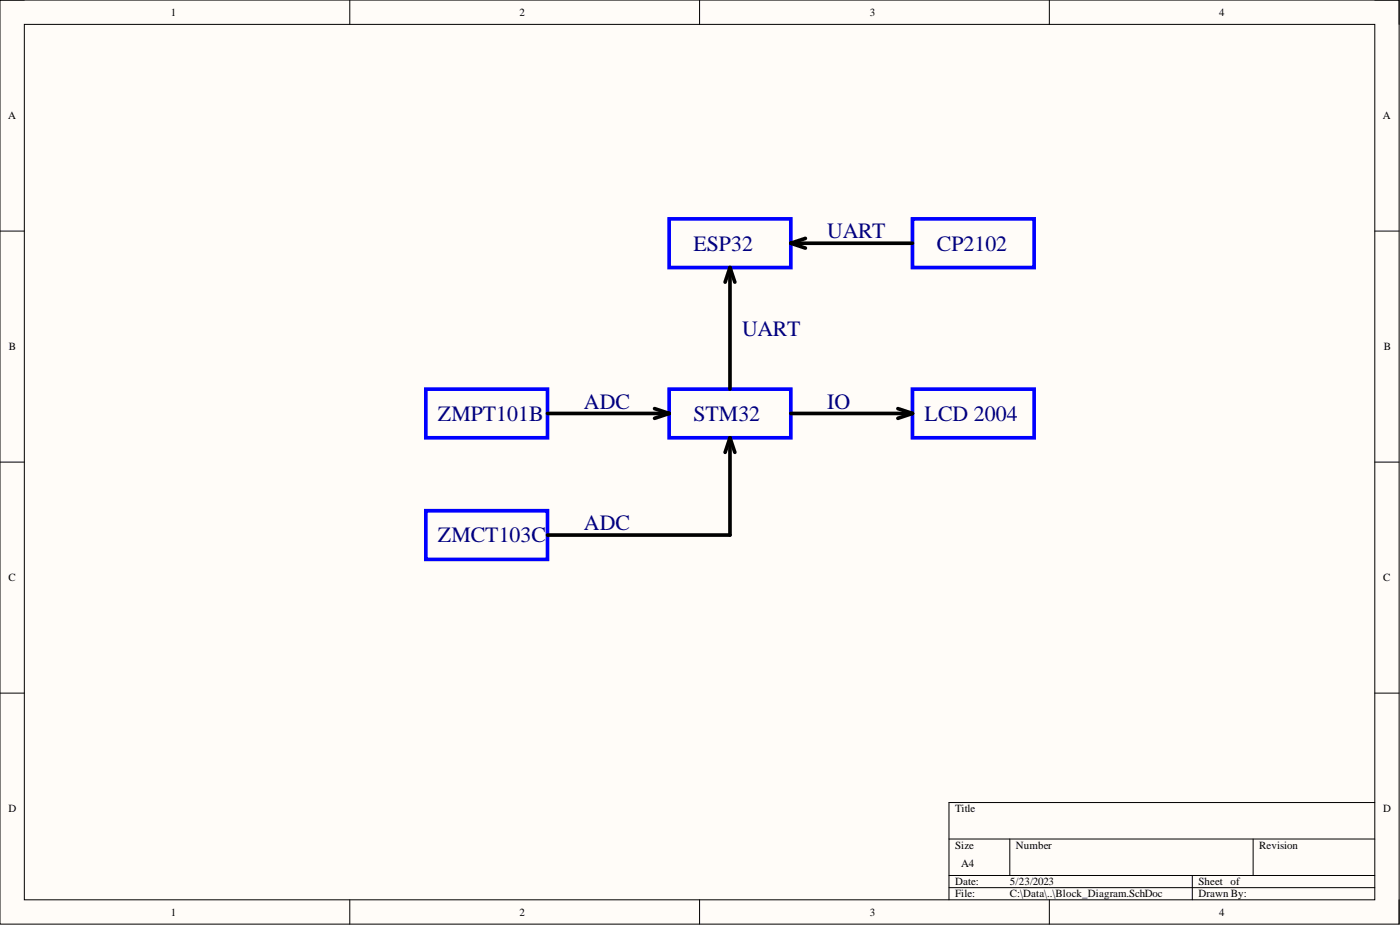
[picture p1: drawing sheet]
<svg xmlns="http://www.w3.org/2000/svg" width="292mm" height="193mm" viewBox="0 0 292 193" stroke-linecap="round" stroke-linejoin="round" font-family="sans-serif">
<path d="M0 0h291.9v192.8h-291.9z" fill-rule="evenodd" fill="#fffcf8"/>
<path d="M0 0h291.9v192.8h-291.9z" fill="none" stroke="#000" stroke-width=".21"/>
<path d="M5.1 5.1h281.7v182.6h-281.7z" fill-rule="evenodd" fill="#fffcf8"/>
<g fill="none" stroke="#000" stroke-width=".21">
<path d="M0 0h5.1M5.1 5.1h281.7v182.6h-281.7zM73 0v5.1M146 0v5.1M218.9 0v5.1M286.8 0h5.1v5.1M0 48.2h5.1M286.8 48.2h5.1M0 96.4h5.1M286.8 96.4h5.1M0 144.6h5.1M286.8 144.6h5.1"/>
<path d="M198 175h88.8M210.7 175v7.6M261.5 175v7.6M286.8 167.4h-88.8v20.3M73 187.7v5.1M146 187.7v5.1M198 182.6h88.8M198 185.2h88.8M218.9 187.7v5.1M248.8 182.6v5.1M291.9 187.7v5.1"/>
</g>
<path d="M139.6 45.7h25.4v10.1h-25.4zM190.4 45.7h25.4v10.1h-25.4zM88.8 81.2h25.4v10.1h-25.4zM139.6 81.2h25.4v10.1h-25.4zM190.4 81.2h25.4v10.1h-25.4zM88.8 106.5h25.4v10.2h-25.4z" fill="none" stroke="#00f" stroke-width=".76"/>
<g fill="none" stroke="#000" stroke-width=".76">
<path d="M152.3 55.8v25.4M152.3 55.8l-1 3.1M152.3 55.8l1 3.1M165 50.7h25.4M165 50.7l3 1.1M168 49.7l-3 1M114.2 86.3h25.4M136.6 85.2l3 1.1M139.6 86.3l-3 1M152.3 91.3v20.3h-38.1M152.3 91.3l-1 3.1M152.3 91.3l1 3.1"/>
<path d="M165 86.3h25.4M187.3 85.2l3.1 1.1M190.4 86.3l-3.1 1"/>
</g>
<g font-size="4.6" fill="#000080">
<text x="144.7" y="52.3">ESP32</text>
<text x="172.6" y="49.7">UART</text>
<text x="195.5" y="52.3">CP2102</text>
<text x="154.8" y="70">UART</text>
<text x="91.4" y="87.8">ZMPT101B</text>
<text x="121.8" y="85.2">ADC</text>
<text x="144.7" y="87.8">STM32</text>
<text x="172.6" y="85.2">IO</text>
<text x="192.9" y="87.8">LCD 2004</text>
<text x="91.4" y="113.1">ZMCT103C</text>
<text x="121.8" y="110.6">ADC</text>
</g>
<g font-size="2.3">
<text x="35.6" y="3.3">1</text>
<text x="108.4" y="3.3">2</text>
<text x="181.5" y="3.3">3</text>
<text x="254.3" y="3.3">4</text>
<text x="1.7" y="24.9">A</text>
<text x="288.5" y="24.9">A</text>
<text x="1.9" y="73.1">B</text>
<text x="288.7" y="73.1">B</text>
<text x="1.8" y="121.3">C</text>
<text x="288.6" y="121.3">C</text>
<text x="1.8" y="169.5">D</text>
<text x="199.3" y="169.5">Title</text>
<text x="288.6" y="169.5">D</text>
<text x="199.3" y="177.1">Size</text>
<text x="212" y="177.1">Number</text>
<text x="262.7" y="177.1">Revision</text>
<text x="199.3" y="184.7">Date:</text>
<text x="200.5" y="180.9">A4</text>
<text x="210.7" y="184.7">5/23/2023</text>
<text x="250" y="184.7">Sheet of</text>
<text x="35.6" y="191">1</text>
<text x="108.4" y="191">2</text>
<text x="181.5" y="191">3</text>
<text x="199.3" y="187.2">File:</text>
<text x="210.7" y="187.2">C:\Data\..\Block_Diagram.SchDoc</text>
<text x="250" y="187.2">Drawn By:</text>
<text x="254.3" y="191">4</text>
</g>
</svg>
